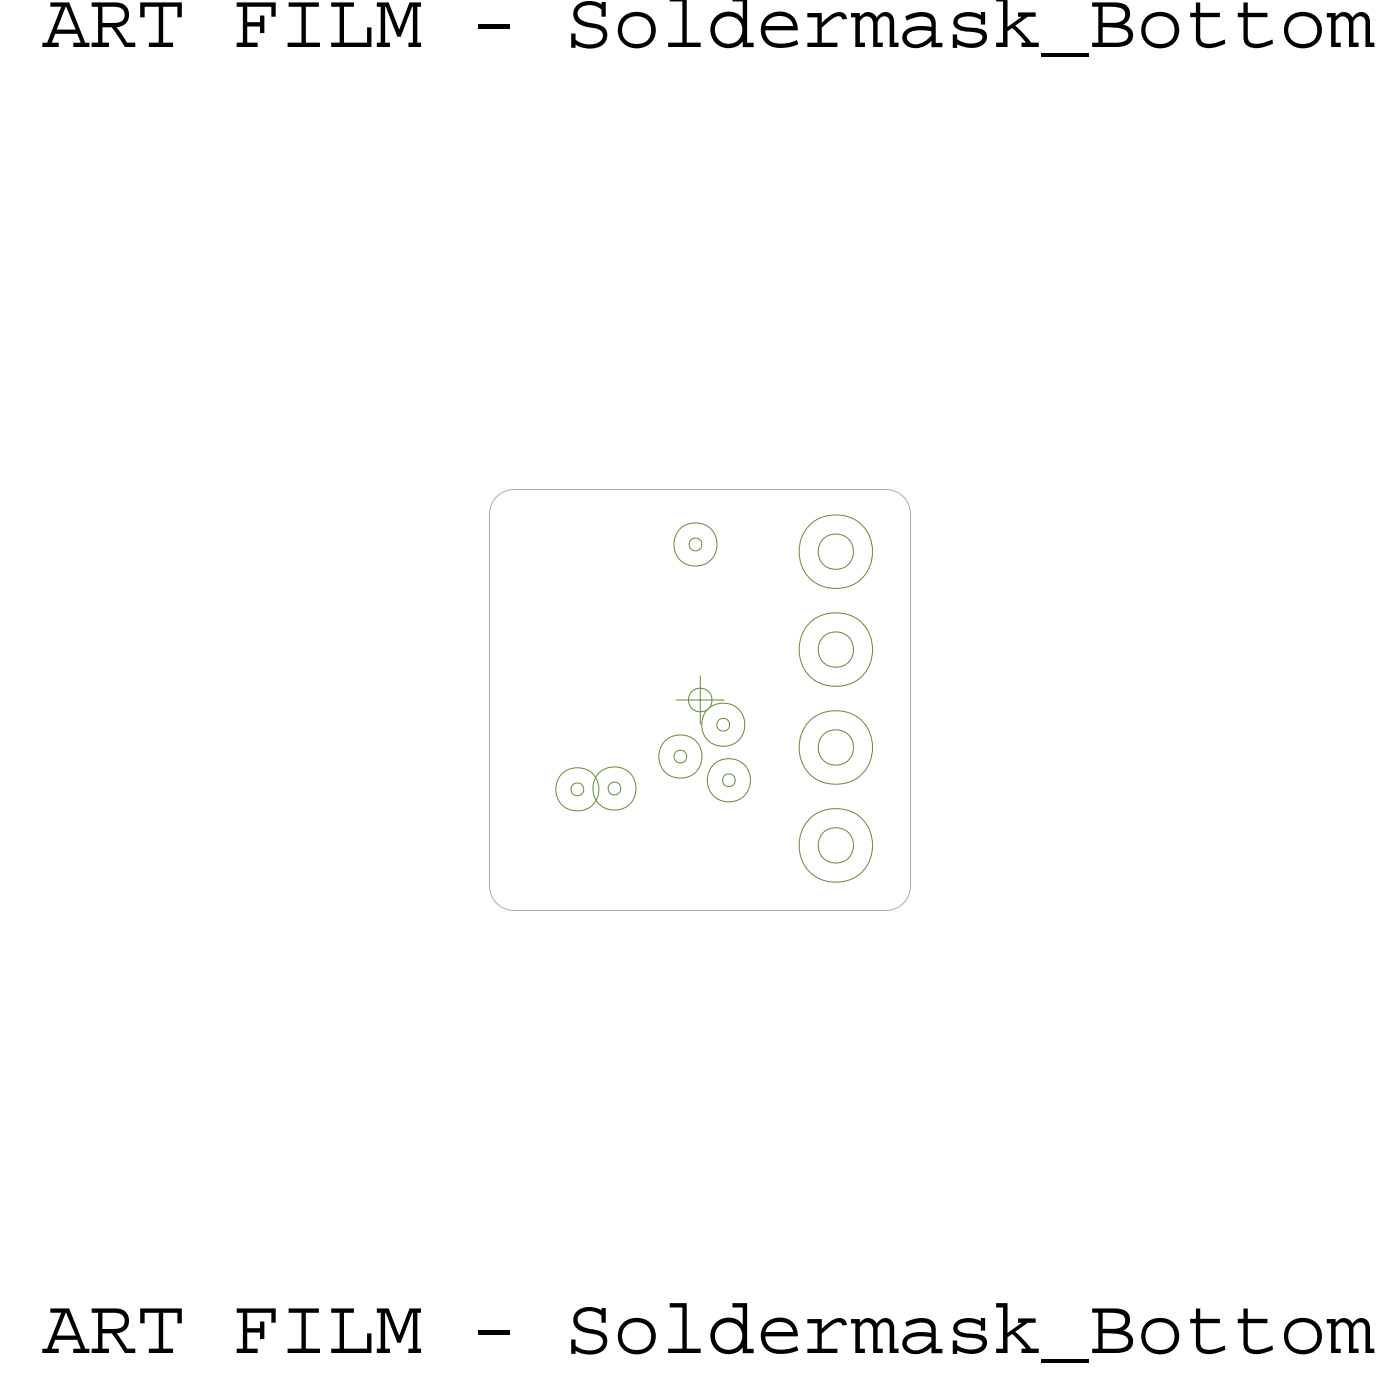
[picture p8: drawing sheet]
<svg xmlns="http://www.w3.org/2000/svg" width="36mm" height="36mm" viewBox="0 0 36 36" stroke-linecap="round" stroke-linejoin="round" font-family="sans-serif">
<!-- layer: Board Outline -->
<path d="M12.7 13.3v9.7zM13.3 12.7h9.7zM13.3 12.7l-.4 .2-.2 .4M23 12.7l.4 .2 .2 .4M23.6 13.3v9.7zM12.7 23l.2 .4 .4 .2M13.3 23.6h9.7zM23.6 23l-.2 .4-.4 .2" fill="none" stroke="#acacac" stroke-width=".03"/>
<!-- layer: Nets -->
<g fill="none" stroke="#638b3a" stroke-width=".03">
<path d="M17.5 19.5h.2h.1v.2l-.1 .1-.2-.1zM17.9 14h.1h.2v.2l-.2 .1-.1-.1zM18.6 18.7l.2-.1 .1 .1v.2l-.1 .1-.2-.1zM14.8 20.4l.2-.1 .1 .1v.2h-.1h-.2zM15.8 20.4l.1-.1 .2 .1v.1l-.2 .1-.1-.1zM18.8 20.2l.1-.1 .2 .1v.1l-.2 .1-.1-.1z"/>
<circle cx="17.6" cy="19.6" r=".56"/>
<circle cx="18" cy="14.1" r=".56"/>
<circle cx="18.8" cy="18.8" r=".56"/>
<circle cx="21.7" cy="14.3" r=".96"/>
<circle cx="21.7" cy="19.4" r=".96"/>
<circle cx="21.7" cy="16.9" r=".96"/>
<circle cx="21.7" cy="16.9" r=".46"/>
<circle cx="21.7" cy="14.3" r=".46"/>
<circle cx="21.7" cy="19.4" r=".46"/>
<circle cx="15" cy="20.5" r=".56"/>
<circle cx="15.9" cy="20.5" r=".56"/>
<circle cx="18.9" cy="20.2" r=".56"/>
<circle cx="21.7" cy="21.9" r=".96"/>
<circle cx="21.7" cy="21.9" r=".46"/>
</g>
<!-- layer: Drawing Origin -->
<path d="M17.5 18.2h1.3M17.9 18l.3-.1 .2 .1 .1 .2-.1 .2-.2 .1-.3-.1v-.2zM18.2 17.5v1.3" fill="none" stroke="#638b3a" stroke-width=".03"/>
<g font-size="2.1">
<text x="1.1" y="1.2">ART FILM - Soldermask_Bottom</text>
<text x="1.1" y="35.1">ART FILM - Soldermask_Bottom</text>
</g>
</svg>
